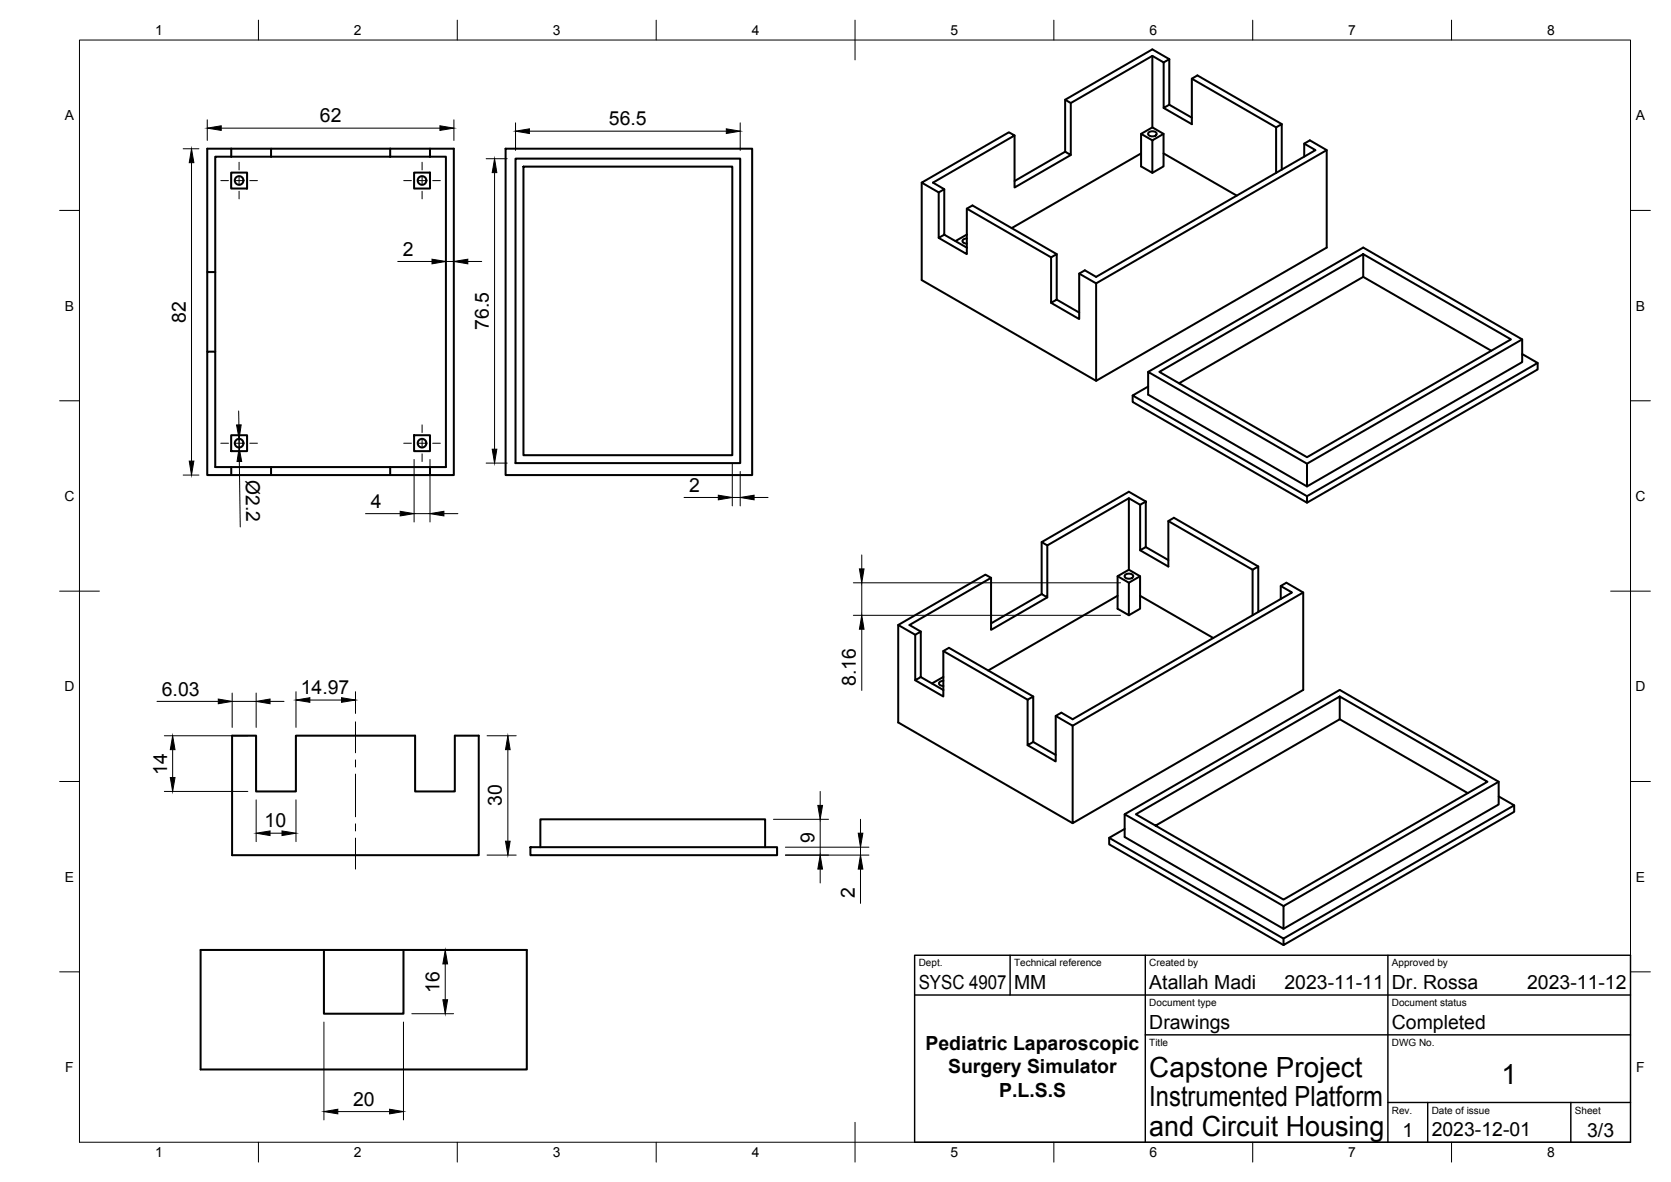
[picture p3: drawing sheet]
<svg xmlns="http://www.w3.org/2000/svg" width="420mm" height="297mm" viewBox="0 0 420 297" stroke-linecap="round" stroke-linejoin="round" font-family="sans-serif">
<!-- layer: Visible -->
<g fill="none" stroke="#000" stroke-width=".51">
<path d="M289.8 14v18M292.6 15.7l1.4-.8v11.4l-1.4 .8zM294 14.9l-4.2-2.5-22 12.7 1.4 .8 20.6-11.9 2.8 1.7M299.7 19.8l21.2 12.2M58.1 37.4h10.1v2M58.1 37.4h-6v31h2v-29h4M58.1 39.4h50M58.1 37.4v2M68.2 37.4h29.9M98.1 37.4h10v2M98.1 37.4v2M108.1 39.4h4v78h-58v-29h-2v31h6"/>
<path d="M108.1 37.4h6v82h-6M127.1 37.4h62v82h-62zM129.6 39.9h56.5v76.5h-56.5zM255.1 34v13.1l14.1-8.1M267.8 25.1v13l1.4 .9v-13.1M267.8 38.1l-12.7 7.4M286.9 38.6l-32.5 18.7M286.9 33.6l2.9 1.7M288.8 33.4a1.33 1.33 0 0 1 2.1 .2 1.24 1.24 0 0 1-2.2 0zM292.6 33.6l-2.8 1.7v8.1l-2.9-1.6v-8.2l2.9-1.6 2.8 1.6v8.2l-2.8 1.6M292.6 38.6l18.4 10.6M292.6 27.1l7.1 4.1v-11.4l1.4-.8 21.2 12.2"/>
<path d="M294 26.3l5.7 3.3M320.9 32l1.4-.8v11.4M320.9 32v11.4M327.9 36.1l2.9 1.6-55.2 31.9-2.8-1.7-1.4 .9v11.4l-7.1-4.1M327.9 39.4v-3.3l1.5-.8 4.2 2.4v24.5l-58 33.5v-24.5M333.6 37.7l-58 33.5-4.2-2.4M58.1 43.4h4v4h-4zM104.1 43.4h4v4h-4zM131.6 41.9h52.5v72.5h-52.5zM231.8 45.9v24.5l43.8 25.3M236 48.4l1.4-.9v11.5l-1.4 .8zM236 59.8l7.1 4.1v-11.5l1.4-.8 21.2 12.3"/>
<path d="M237.4 47.5l-2.8-1.6 20.5-11.9-1.4-.8-21.9 12.7 4.2 2.5M237.4 59l5.7 3.2M243.1 59h.1M243.1 59l-2.9 1.6M243.1 52.4l21.2 12.3M243.1 59.9h-.3a.65 .65 0 0 0-.8 .7 .65 .65 0 0 0 .8 .6h.3M52.1 68.4v20M54.1 68.4v20M243.1 62.2h.1M264.3 64.7l1.4-.8v11.4l-1.4 .8zM265.7 75.3l5.7 3.3M342.8 63.9l-51.3 29.6 37.1 21.4 51.3-29.6-37.1-21.4v5.7l-46.3 26.7"/>
<path d="M342.8 69.6l32.2 18.5M284.8 99.4v1.6l43.8 25.3M288.7 93.5l54.1-31.3 39.9 23.1v5.7l-54.1 31.2M382.7 85.3l-54.1 31.2v5.7l-39.9-23v-5.7l39.9 23M382.7 89l3.9 2.2-58 33.5-43.8-25.3 3.9-2.3M386.6 91.2v1.6l-58 33.5v-1.6M58.1 109.4h4v4h-4zM58.1 117.4v2M68.2 117.4v2h-10.1M68.2 119.4h29.9M98.1 117.4v2M104.1 109.4h4v4h-4z"/>
<path d="M108.1 117.4v2h-10M261.9 136.2v13.1l1.4 .8v-13M283.8 125.2v18M286.7 126.9l1.4-.9v11.5l-1.4 .8zM286.7 138.3l7.1 4.1v-11.5l1.4-.8 21.2 12.3M288.1 126l-4.3-2.4-21.9 12.6 1.4 .9 20.5-11.9 2.9 1.7M288.1 137.5l5.7 3.2M293.8 130.9l21.2 12.3M225.8 157.1v24.5l43.9 25.3M230.1 159.5l1.4-.8v11.4l-1.4 .8zM231.5 158.7l-2.8-1.6 20.5-11.9-1.4-.8-22 12.7 4.3 2.4M249.2 145.2v13.1l14.1-8.2"/>
<path d="M261.9 149.3l-12.7 7.4M281 149.7l-32.5 18.8M281 144.8l2.8 1.6M282.8 144.6a1.33 1.33 0 0 1 2.1 .2 1.24 1.24 0 0 1-2.1 0zM286.7 144.8l-2.9 1.6v8.2l-2.8-1.6v-8.2l2.8-1.6 2.9 1.6v8.2l-2.9 1.6M286.7 149.7l18.4 10.6M315 143.2l1.4-.8v11.4M315 143.2v11.4M322 147.3l2.9 1.6-55.2 31.8-2.8-1.6-1.4 .8v11.5l-7.1-4.1M322 150.5v-3.2l1.4-.9 4.3 2.5v24.5l-58 33.5v-24.5M327.7 148.9l-58 33.5-4.2-2.5M230.1 170.9l7.1 4.1v-11.4l1.4-.8 21.2 12.2"/>
<path d="M231.5 170.1l5.7 3.3M237.2 173.4h.1M237.2 163.6l21.2 12.2M237.2 170.1l-2.9 1.7M237.2 171.1h-.3a.65 .65 0 0 0-.8 .6 .65 .65 0 0 0 .8 .7h.3M258.4 175.8l1.4-.8v11.5l-1.4 .8zM336.9 175l-51.3 29.6 37.1 21.5 51.3-29.6-37.1-21.5v5.7l-46.3 26.8M58.4 184.9h6v14h10v-14h30v14h10v-14h6v30h-62zM259.8 186.5l5.7 3.2M336.9 180.7l32.2 18.6M376.8 196.5l-54.1 31.2v5.7l-39.9-23.1v-5.7l39.9 23.1M133.4 212.9h62v2h-62z"/>
<path d="M135.9 212.9v-7h56.5v7M278.9 210.6v1.6l43.8 25.3M282.8 204.6l54.1-31.2 39.9 23.1v5.7l-54.1 31.2M376.8 200.1l3.9 2.3-58 33.5-43.8-25.3 3.9-2.3M380.7 202.4v1.6l-58 33.5v-1.6M50.4 238.7h82.1v30.1h-82.1zM81.4 238.7v16h20.1v-16"/>
<circle cx="60.1" cy="45.4" r="1.09"/>
<circle cx="106.1" cy="45.4" r="1.09"/>
<circle cx="60.1" cy="111.4" r="1.09"/>
<circle cx="106.1" cy="111.4" r="1.09"/>
</g>
<!-- layer: BORDER -->
<g fill="none" stroke="#000" stroke-width=".25">
<path d="M20 10.1h390v276.9h-390zM65 5.1v5M115 5.1v5M165 5.1v5M215 5.1v10M265 5.1v5M315 5.1v5M365 5.1v5M15 52.9h5M410 52.9h5M15 100.7h5M410 100.7h5"/>
<path d="M15 148.6h10M405 148.6h10M15 196.4h5M410 196.4h5M15 244.2h5M410 244.2h5M65 287v5M115 287v5M165 287v5M215 282.1v9.9M265 287v5M315 287v5"/>
<path d="M365 287v5"/>
</g>
<!-- layer: TITLEBLOCK -->
<path d="M230 240.1h180v46.9h-180zM230 250h180M254 240.1v9.9M288 240.1v46.9M349 240.1v46.9M288 260.1h122M349 277.1h61M359 277.1v9.9M395 277.1v9.9" fill="none" stroke="#000" stroke-width=".36"/>
<!-- layer: Smart Centers -->
<g fill="none" stroke="#000" stroke-width=".25">
<path d="M55.5 45.4h1.9M59.2 45.4h1.8M60.1 40.8v1.9M60.1 44.5v1.8M60.1 48.1v1.9M62.8 45.4h1.9M101.5 45.4h1.9M105.2 45.4h1.8M106.1 40.8v1.9M106.1 44.5v1.8M106.1 48.1v1.9M108.8 45.4h1.9"/>
<path d="M55.5 111.4h1.9M59.2 111.4h1.8M60.1 106.8v1.9M60.1 110.5v1.8M60.1 114.1v1.9M62.8 111.4h1.9M101.5 111.4h1.9M105.2 111.4h1.8M106.1 106.8v1.9M106.1 110.5v1.8M106.1 114.1v1.9M108.8 111.4h1.9"/>
<path d="M89.4 181.4v7.8M89.4 191v1.8M89.4 194.5v10.8M89.4 207v1.8M89.4 210.6v7.8"/>
</g>
<!-- layer: FD_Dimensions -->
<g fill="none" stroke="#000" stroke-width=".25">
<path d="M46.1 37.4h3.9M52.1 30.1v5.2M55.6 32.2h55M114.1 30.1v5.2M122.2 39.9h5.3M129.6 30.9v6.9M133.1 33h49.5M186.1 30.9v6.9M48.2 40.9v75M124.4 43.4v69.5M100 65.7h8.6M112.1 65.7h2"/>
<path d="M117.6 65.7h3.5M46.1 119.4h3.9M60 103.3l.1 3.5M60.1 110.3v2.2M60.2 116l.2 16.4M104.1 115.5v15.7M108.1 115.5v15.7M122.2 116.4h5.3M184.1 116.5v10.6M186.1 118.5v8.6M91.9 129.1h8.7M104.1 129.1h4"/>
<path d="M111.6 129.1h3.5M172 125h8.6M184.1 125h2M189.6 125h3.5M216.7 139.5v3.5M214.6 146.5h67.1M214.6 154.6h67.1M216.7 146.5v8.1M216.7 158.1v15.4M39.5 176.3h15.4M58.4 174.2v8.6M58.4 176.3h6"/>
<path d="M64.4 174.2v8.6M67.9 176.3h3.5M74.4 173.8v9M77.9 175.9h8M89.4 173.8v5.5M41.3 184.9h21M41.3 198.9h21M43.4 188.4v7M122.5 184.9h7.3M127.7 188.4v23M206.2 198.9v3.5M64.4 201v10.5"/>
<path d="M67.9 209.4h3M74.4 201v10.5M122.5 214.9h7.3M194.5 205.9h13.8M197.5 214.9h21M197.5 212.9h21M206.2 205.9v9M206.2 218.4v3.5M216.4 205.9v3.5M216.4 212.9v2M216.4 218.4v8.6M103.5 238.7h10.5"/>
<path d="M81.4 256.8v24.6M101.5 256.8v24.6M103.5 254.7h10.5M112 242.2v9M84.9 279.3h13.1"/>
</g>
<g fill="#000" stroke="#000" stroke-width=".25">
<path d="M52.1 32.2l3.5-.6v1.2zM110.6 31.6l3.5 .6-3.5 .6zM129.6 33l3.5-.6v1.2zM182.6 32.4l3.5 .6-3.5 .6zM48.2 37.4l.5 3.5h-1.1zM124.4 39.9l.5 3.5h-1.1zM108.6 65.1l3.5 .6-3.5 .6zM114.1 65.7l3.5-.6v1.2zM47.6 115.9h1.1l-.5 3.5zM59.5 106.8h1.1l-.5 3.5zM60.1 112.5l.7 3.5h-1.2zM123.8 112.9h1.1l-.5 3.5z"/>
<path d="M100.6 128.5l3.5 .6-3.5 .6zM108.1 129.1l3.5-.6v1.2zM180.6 124.4l3.5 .6-3.5 .6zM186.1 125l3.5-.6v1.2zM216.1 143h1.2l-.6 3.5zM216.7 154.6l.6 3.5h-1.2zM54.9 175.7l3.5 .6-3.5 .6zM64.4 176.3l3.5-.6v1.2zM74.4 175.9l3.5-.6v1.2zM85.9 175.3l3.5 .6-3.5 .6zM43.4 184.9l.6 3.5h-1.2zM42.8 195.4h1.2l-.6 3.5z"/>
<path d="M127.7 184.9l.6 3.5h-1.2zM64.4 209.4l3.5-.6v1.2zM70.9 208.8l3.5 .6-3.5 .6zM127.1 211.4h1.2l-.6 3.5zM205.6 202.4h1.2l-.6 3.5zM206.2 214.9l.6 3.5h-1.2zM215.8 209.4h1.2l-.6 3.5zM216.4 214.9l.6 3.5h-1.2zM112 238.7l.5 3.5h-1.1zM111.4 251.2h1.1l-.5 3.5zM81.4 279.3l3.5-.5v1.1zM98 278.8l3.5 .5-3.5 .6z"/>
</g>
<g font-size="7">
<text x="289" y="270.6">Capstone Project</text>
<text x="377.5" y="272.3">1</text>
<text x="289" y="278.1">Instrumented Platform</text>
<text x="289" y="285.5">and Circuit Housing</text>
</g>
<g font-size="4.9">
<text x="80.4" y="30.7">62</text>
<text x="153.1" y="31.5">56.5</text>
<text x="101.3" y="64.3">2</text>
<text x="46.7" y="81.1" transform="rotate(-90 46.7 81.1)">82</text>
<text x="122.9" y="82.9" transform="rotate(-90 122.9 82.9)">76.5</text>
<text x="61.8" y="120.7" transform="rotate(89 61.8 120.7)">Ø2.2</text>
<text x="173.2" y="123.6">2</text>
<text x="93.2" y="127.7">4</text>
<text x="215.2" y="172.3" transform="rotate(-90 215.2 172.3)">8.16</text>
<text x="40.7" y="174.8">6.03</text>
<text x="75.6" y="174.5">14.97</text>
<text x="42" y="194.8" transform="rotate(-90 42 194.8)">14</text>
<text x="126.2" y="202.6" transform="rotate(-90 126.2 202.6)">30</text>
<text x="66.5" y="207.9">10</text>
<text x="204.8" y="211.8" transform="rotate(-90 204.8 211.8)">9</text>
<text x="215" y="225.7" transform="rotate(-90 215 225.7)">2</text>
<text x="110.5" y="249.6" transform="rotate(-90 110.5 249.6)">16</text>
<text x="231" y="248.5">SYSC 4907</text>
<text x="255" y="248.5">MM</text>
<text x="289" y="248.5">Atallah Madi</text>
<text x="323" y="248.5">2023-11-11</text>
<text x="350" y="248.5">Dr. Rossa</text>
<text x="384" y="248.5">2023-11-12</text>
<text x="232.7" y="263.9">Pediatric Laparoscopic</text>
<text x="289" y="258.6">Drawings</text>
<text x="350" y="258.6">Completed</text>
<text x="238.4" y="269.8">Surgery Simulator</text>
<text x="251.2" y="275.7">P.L.S.S</text>
<text x="88.8" y="277.9">20</text>
<text x="352.6" y="285.7">1</text>
<text x="360" y="285.5">2023-12-01</text>
<text x="399.1" y="285.7">3/3</text>
</g>
<g font-size="3.5">
<text x="39" y="8.8">1</text>
<text x="89" y="8.8">2</text>
<text x="139" y="8.8">3</text>
<text x="189" y="8.8">4</text>
<text x="239" y="8.8">5</text>
<text x="289" y="8.8">6</text>
<text x="339" y="8.8">7</text>
<text x="389" y="8.8">8</text>
<text x="16.3" y="30.2">A</text>
<text x="411.3" y="30.2">A</text>
<text x="16.3" y="78">B</text>
<text x="411.3" y="78">B</text>
<text x="16.2" y="125.9">C</text>
<text x="411.2" y="125.9">C</text>
<text x="16.2" y="173.7">D</text>
<text x="411.2" y="173.7">D</text>
<text x="16.3" y="221.6">E</text>
<text x="411.3" y="221.6">E</text>
<text x="16.4" y="269.4">F</text>
<text x="411.4" y="269.4">F</text>
<text x="39" y="290.8">1</text>
<text x="89" y="290.8">2</text>
<text x="139" y="290.8">3</text>
<text x="189" y="290.8">4</text>
<text x="239" y="290.8">5</text>
<text x="289" y="290.8">6</text>
<text x="339" y="290.8">7</text>
<text x="389" y="290.8">8</text>
</g>
<g font-size="2.5">
<text x="231" y="242.9">Dept.</text>
<text x="255" y="242.9">Technical reference</text>
<text x="289" y="242.9">Created by</text>
<text x="350" y="242.9">Approved by</text>
<text x="289" y="252.8">Document type</text>
<text x="350" y="252.8">Document status</text>
<text x="289" y="262.9">Title</text>
<text x="350" y="262.9">DWG No.</text>
<text x="350" y="279.9">Rev.</text>
<text x="360" y="279.9">Date of issue</text>
<text x="396" y="279.9">Sheet</text>
</g>
</svg>
